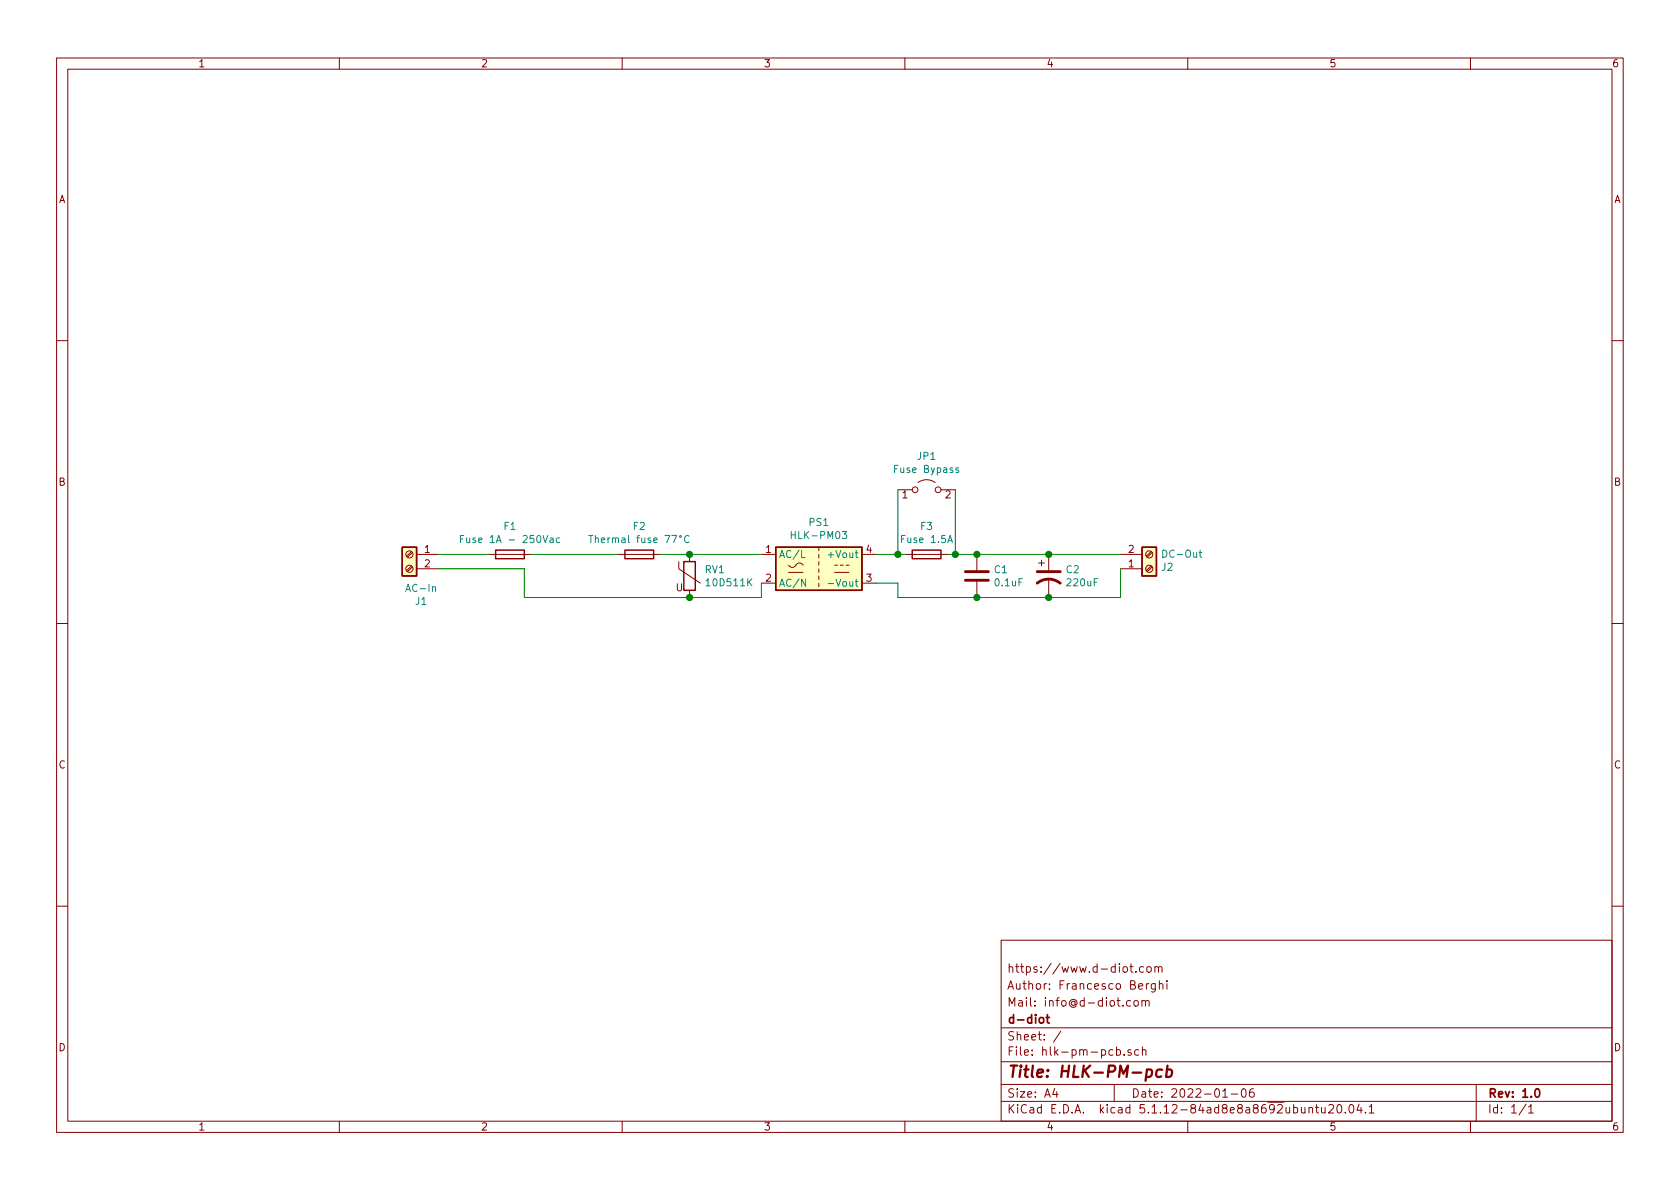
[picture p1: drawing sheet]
EESchema Schematic File Version 4
EELAYER 30 0
EELAYER END
$Descr A4 11693 8268
encoding utf-8
Sheet 1 1
Title "HLK-PM-pcb"
Date "2022-01-06"
Rev "1.0"
Comp "d-diot"
Comment1 "Mail: info@d-diot.com"
Comment2 "Author: Francesco Berghi"
Comment3 "https://www.d-diot.com"
Comment4 ""
$EndDescr
$Comp
L Connector:Screw_Terminal_01x02 J1
U 1 1
P 2850 3850
F 0 "J1" H 2768 3525 50  0000 C CNN
F 1 "AC-In" H 2768 3616 50  0000 C CNN
F 2 "TerminalBlock:TerminalBlock_bornier-2_P5.08mm" H 2850 3850 50  0001 C CNN
F 3 "~" H 2850 3850 50  0001 C CNN
F 4 "Screw terminal 2 pin p.5.08" H 2850 3850 50  0001 C CNN "Description"
F 5 "https://lcsc.com/product-detail/New-Quadratic-Unclassified-Data_Cixi-Kefa-Elec-KF127-5-08-2P_C474906.html" H 2850 3850 50  0001 C CNN "Link"
F 6 "5" H 2850 3850 50  0001 C CNN "MOQ"
F 7 "KF127-5.08-2P" H 2850 3850 50  0001 C CNN "MPN"
F 8 "Cixi Kefa Elec" H 2850 3850 50  0001 C CNN "Manufacturer"
F 9 "0.1311" H 2850 3850 50  0001 C CNN "Price"
F 10 "C474906" H 2850 3850 50  0001 C CNN "VPN"
F 11 "LCSC" H 2850 3850 50  0001 C CNN "Vendor"
	1    2850 3850
	-1   0    0    -1  
$EndComp
$Comp
L Converter_ACDC:HLK-PM03 PS1
U 1 1
P 5700 3950
F 0 "PS1" H 5700 4275 50  0000 C CNN
F 1 "HLK-PM03" H 5700 4184 50  0000 C CNN
F 2 "Converter_ACDC:Converter_ACDC_HiLink_HLK-PMxx" H 5700 3650 50  0001 C CNN
F 3 "http://www.hlktech.net/product_detail.php?ProId=59" H 6100 3600 50  0001 C CNN
F 4 "https://lcsc.com/product-detail/Power-Modules_HI-LINK-HLK-PM03_C209904.html" H 5700 3950 50  0001 C CNN "Link"
F 5 "1" H 5700 3950 50  0001 C CNN "MOQ"
F 6 "HLK-PM03" H 5700 3950 50  0001 C CNN "MPN"
F 7 "HI-LINK" H 5700 3950 50  0001 C CNN "Manufacturer"
F 8 "C209904" H 5700 3950 50  0001 C CNN "VPN"
F 9 "LCSC" H 5700 3950 50  0001 C CNN "Vendor"
F 10 "AC-DC converter module" H 5700 3950 50  0001 C CNN "Description"
F 11 "3.08" H 5700 3950 50  0001 C CNN "Price"
	1    5700 3950
	1    0    0    -1  
$EndComp
$Comp
L Device:Fuse F1
U 1 1
P 3550 3850
F 0 "F1" V 3353 3850 50  0000 C CNN
F 1 "Fuse 1A - 250Vac" V 3444 3850 50  0000 C CNN
F 2 "Fuse:Fuseholder_Cylinder-5x20mm_Schurter_0031_8201_Horizontal_Open" V 3480 3850 50  0001 C CNN
F 3 "~" H 3550 3850 50  0001 C CNN
F 4 "LCSC" H 3550 3850 50  0001 C CNN "Vendor"
F 5 "5x20 mm fuse holder" H 3550 3850 50  0001 C CNN "Description"
F 6 "https://lcsc.com/product-detail/Fuse-Holders_Xucheng-Elec-C58066_C58066.html" H 3550 3850 50  0001 C CNN "Link"
F 7 "1" H 3550 3850 50  0001 C CNN "MOQ"
F 8 "C58066" H 3550 3850 50  0001 C CNN "MPN"
F 9 "Xucheng Elec" H 3550 3850 50  0001 C CNN "Manufacturer"
F 10 "0.16" H 3550 3850 50  0001 C CNN "Price"
F 11 "C58066" H 3550 3850 50  0001 C CNN "VPN"
	1    3550 3850
	0    1    1    0   
$EndComp
$Comp
L Device:Varistor RV1
U 1 1
P 4800 4000
F 0 "RV1" H 4903 4046 50  0000 L CNN
F 1 "10D511K" H 4903 3955 50  0000 L CNN
F 2 "Varistor:RV_Disc_D12mm_W6.2mm_P7.5mm" V 4730 4000 50  0001 C CNN
F 3 "~" H 4800 4000 50  0001 C CNN
F 4 "Varistor  510V VDR-10D511K" H 4800 4000 50  0001 C CNN "Description"
F 5 "https://lcsc.com/product-detail/Varistors_VDR-Varistor-VDR-10D511K_C273559.html" H 4800 4000 50  0001 C CNN "Link"
F 6 "10" H 4800 4000 50  0001 C CNN "MOQ"
F 7 "VDR-10D511K" H 4800 4000 50  0001 C CNN "MPN"
F 8 "VDR-Varistor" H 4800 4000 50  0001 C CNN "Manufacturer"
F 9 "0.0458" H 4800 4000 50  0001 C CNN "Price"
F 10 "C273559" H 4800 4000 50  0001 C CNN "VPN"
F 11 "LCSC" H 4800 4000 50  0001 C CNN "Vendor"
	1    4800 4000
	1    0    0    -1  
$EndComp
Wire Wire Line
	3650 3950 3650 4150
$Comp
L Connector:Screw_Terminal_01x02 J2
U 1 1
P 8000 3950
F 0 "J2" H 8080 3942 50  0000 L CNN
F 1 "DC-Out" H 8080 3851 50  0000 L CNN
F 2 "TerminalBlock:TerminalBlock_bornier-2_P5.08mm" H 8000 3950 50  0001 C CNN
F 3 "~" H 8000 3950 50  0001 C CNN
F 4 "Screw terminal 2 pin p.5.08" H 8000 3950 50  0001 C CNN "Description"
F 5 "https://lcsc.com/product-detail/New-Quadratic-Unclassified-Data_Cixi-Kefa-Elec-KF127-5-08-2P_C474906.html" H 8000 3950 50  0001 C CNN "Link"
F 6 "5" H 8000 3950 50  0001 C CNN "MOQ"
F 7 "KF127-5.08-2P" H 8000 3950 50  0001 C CNN "MPN"
F 8 "Cixi Kefa Elec" H 8000 3950 50  0001 C CNN "Manufacturer"
F 9 "0.1311" H 8000 3950 50  0001 C CNN "Price"
F 10 "C474906" H 8000 3950 50  0001 C CNN "VPN"
F 11 "LCSC" H 8000 3950 50  0001 C CNN "Vendor"
	1    8000 3950
	1    0    0    1   
$EndComp
$Comp
L Device:C C1
U 1 1
P 6800 4000
F 0 "C1" H 6915 4046 50  0000 L CNN
F 1 "0.1uF" H 6915 3955 50  0000 L CNN
F 2 "Capacitor_SMD:C_0805_2012Metric" H 6838 3850 50  0001 C CNN
F 3 "~" H 6800 4000 50  0001 C CNN
F 4 "Capacitor 0.1 uF SMD 0805" H 6800 4000 50  0001 C CNN "Description"
F 5 "https://lcsc.com/product-detail/Multilayer-Ceramic-Capacitors-MLCC-SMD-SMT_100nF-104-10-50V_C38141.html" H 6800 4000 50  0001 C CNN "Link"
F 6 "50" H 6800 4000 50  0001 C CNN "MOQ"
F 7 "0805B104K500NT" H 6800 4000 50  0001 C CNN "MPN"
F 8 "FH(Guangdong Fenghua Advanced Tech)" H 6800 4000 50  0001 C CNN "Manufacturer"
F 9 "0.0043" H 6800 4000 50  0001 C CNN "Price"
F 10 "C38141" H 6800 4000 50  0001 C CNN "VPN"
F 11 "LCSC" H 6800 4000 50  0001 C CNN "Vendor"
	1    6800 4000
	1    0    0    -1  
$EndComp
$Comp
L Device:CP1 C2
U 1 1
P 7300 4000
F 0 "C2" H 7415 4046 50  0000 L CNN
F 1 "220uF" H 7415 3955 50  0000 L CNN
F 2 "Capacitor_SMD:CP_Elec_8x10.5" H 7300 4000 50  0001 C CNN
F 3 "~" H 7300 4000 50  0001 C CNN
F 4 "Capacitor 220 uF SMD" H 7300 4000 50  0001 C CNN "Description"
F 5 "https://lcsc.com/product-detail/Aluminum-Electrolytic-Capacitors-SMD_ST-Semtech-CS1E221M-CRF10_C97815.html" H 7300 4000 50  0001 C CNN "Link"
F 6 "5" H 7300 4000 50  0001 C CNN "MOQ"
F 7 "CS1E221M-CRF10" H 7300 4000 50  0001 C CNN "MPN"
F 8 "ST(Semtech)" H 7300 4000 50  0001 C CNN "Manufacturer"
F 9 "0.0786" H 7300 4000 50  0001 C CNN "Price"
F 10 "C97815" H 7300 4000 50  0001 C CNN "VPN"
F 11 "LCSC" H 7300 4000 50  0001 C CNN "Vendor"
	1    7300 4000
	1    0    0    -1  
$EndComp
Wire Wire Line
	6800 3850 7300 3850
Wire Wire Line
	7300 3850 7800 3850
Connection ~ 7300 3850
Wire Wire Line
	6100 4050 6250 4050
Wire Wire Line
	6250 4050 6250 4150
Wire Wire Line
	6800 4150 7300 4150
Connection ~ 6800 4150
Wire Wire Line
	7300 4150 7800 4150
Wire Wire Line
	7800 4150 7800 3950
Connection ~ 7300 4150
Wire Wire Line
	3050 3850 3400 3850
Wire Wire Line
	3050 3950 3650 3950
Wire Wire Line
	4600 3850 4800 3850
Wire Wire Line
	4800 3850 5300 3850
Connection ~ 4800 3850
Wire Wire Line
	3650 4150 4800 4150
Wire Wire Line
	4800 4150 5300 4150
Wire Wire Line
	5300 4150 5300 4050
Connection ~ 4800 4150
$Comp
L Device:Fuse F2
U 1 1
P 4450 3850
F 0 "F2" V 4253 3850 50  0000 C CNN
F 1 "Thermal fuse 77°C" V 4344 3850 50  0000 C CNN
F 2 "Resistor_THT:R_Axial_DIN0516_L15.5mm_D5.0mm_P25.40mm_Horizontal" V 4380 3850 50  0001 C CNN
F 3 "~" H 4450 3850 50  0001 C CNN
F 4 "Thermal Cutoff - 77°C" H 4450 3850 50  0001 C CNN "Description"
F 5 "https://lcsc.com/product-detail/Thermal-Cutoffs-TCO_Better-BTT010077_C723282.html" H 4450 3850 50  0001 C CNN "Link"
F 6 "1" H 4450 3850 50  0001 C CNN "MOQ"
F 7 "BTT010077" H 4450 3850 50  0001 C CNN "MPN"
F 8 "Better" H 4450 3850 50  0001 C CNN "Manufacturer"
F 9 "0.19" H 4450 3850 50  0001 C CNN "Price"
F 10 "C723282" H 4450 3850 50  0001 C CNN "VPN"
F 11 "LCSC" H 4450 3850 50  0001 C CNN "Vendor"
	1    4450 3850
	0    1    1    0   
$EndComp
Wire Wire Line
	3700 3850 4300 3850
$Comp
L Device:Fuse F3
U 1 1
P 6450 3850
F 0 "F3" V 6253 3850 50  0000 C CNN
F 1 "Fuse 1.5A" V 6344 3850 50  0000 C CNN
F 2 "Fuse:Fuse_1206_3216Metric" V 6380 3850 50  0001 C CNN
F 3 "~" H 6450 3850 50  0001 C CNN
F 4 "Fuse 1.5A - SMD 1206" H 6450 3850 50  0001 C CNN "Description"
F 5 "https://lcsc.com/product-detail/Fuses_Shenzhen-lanson-Elec-12D1150C_C182307.html" H 6450 3850 50  0001 C CNN "Link"
F 6 "12D1150C" H 6450 3850 50  0001 C CNN "MPN"
F 7 "Shenzhen lanson Elec" H 6450 3850 50  0001 C CNN "Manufacturer"
F 8 "C182307" H 6450 3850 50  0001 C CNN "VPN"
F 9 "LCSC" H 6450 3850 50  0001 C CNN "Vendor"
	1    6450 3850
	0    1    1    0   
$EndComp
Wire Wire Line
	6250 4150 6800 4150
Wire Wire Line
	6600 3850 6650 3850
Connection ~ 6800 3850
$Comp
L Jumper:Jumper_2_Open JP1
U 1 1
P 6450 3400
F 0 "JP1" H 6450 3635 50  0000 C CNN
F 1 "Fuse Bypass" H 6450 3544 50  0000 C CNN
F 2 "Jumper:SolderJumper-2_P1.3mm_Open_TrianglePad1.0x1.5mm" H 6450 3400 50  0001 C CNN
F 3 "~" H 6450 3400 50  0001 C CNN
F 4 "Solder Jumper (no components required)" H 6450 3400 50  0001 C CNN "Description"
F 5 "NA" H 6450 3400 50  0001 C CNN "Link"
F 6 "NA" H 6450 3400 50  0001 C CNN "MOQ"
F 7 "NA" H 6450 3400 50  0001 C CNN "MPN"
F 8 "NA" H 6450 3400 50  0001 C CNN "Manufacturer"
F 9 "NA" H 6450 3400 50  0001 C CNN "Price"
F 10 "NA" H 6450 3400 50  0001 C CNN "VPN"
F 11 "NA" H 6450 3400 50  0001 C CNN "Vendor"
	1    6450 3400
	1    0    0    -1  
$EndComp
Wire Wire Line
	6250 3400 6250 3850
Wire Wire Line
	6100 3850 6250 3850
Connection ~ 6250 3850
Wire Wire Line
	6250 3850 6300 3850
Wire Wire Line
	6650 3400 6650 3850
Connection ~ 6650 3850
Wire Wire Line
	6650 3850 6800 3850
$EndSCHEMATC
